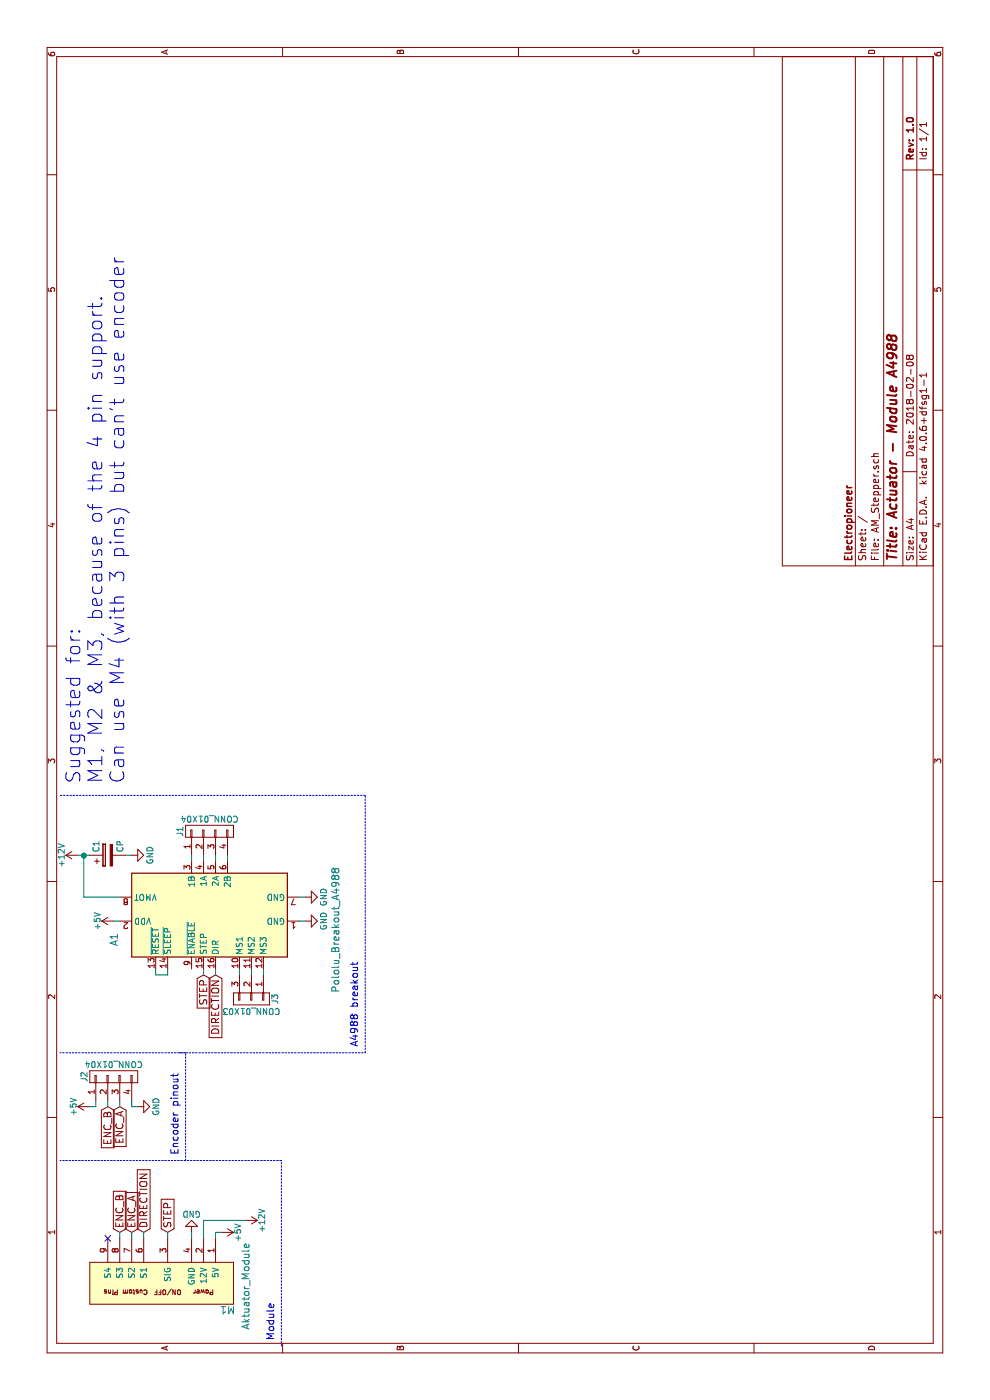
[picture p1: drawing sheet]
EESchema Schematic File Version 2
LIBS:power
LIBS:device
LIBS:transistors
LIBS:conn
LIBS:linear
LIBS:regul
LIBS:74xx
LIBS:cmos4000
LIBS:adc-dac
LIBS:memory
LIBS:xilinx
LIBS:microcontrollers
LIBS:dsp
LIBS:microchip
LIBS:analog_switches
LIBS:motorola
LIBS:texas
LIBS:intel
LIBS:audio
LIBS:interface
LIBS:digital-audio
LIBS:philips
LIBS:display
LIBS:cypress
LIBS:siliconi
LIBS:opto
LIBS:atmel
LIBS:contrib
LIBS:valves
LIBS:modules
LIBS:AM_Stepper-cache
EELAYER 25 0
EELAYER END
$Descr A4 11693 8268
encoding utf-8
Sheet 1 1
Title "Actuator - Module A4988"
Date "2018-02-08"
Rev "1.0"
Comp "Electropioneer"
Comment1 ""
Comment2 ""
Comment3 ""
Comment4 ""
$EndDescr
$Comp
L Aktuator_Module M1
U 1 1
P 800 1950
F 0 "M1" V 750 2000 60  0000 C CNN
F 1 "Aktuator_Module" H 950 1850 60  0000 C CNN
F 2 "Aktuator_Module:Aktuator_Module" H 800 1950 60  0001 C CNN
F 3 "" H 800 1950 60  0001 C CNN
	1    800  1950
	1    0    0    -1  
$EndComp
$Comp
L +5V #PWR2
U 1 1
P 1400 1850
F 0 "#PWR2" H 1400 1700 50  0001 C CNN
F 1 "+5V" H 1400 1990 50  0000 C CNN
F 2 "" H 1400 1850 50  0001 C CNN
F 3 "" H 1400 1850 50  0001 C CNN
	1    1400 1850
	-1   0    0    1   
$EndComp
$Comp
L +12V #PWR3
U 1 1
P 1500 2050
F 0 "#PWR3" H 1500 1900 50  0001 C CNN
F 1 "+12V" H 1500 2190 50  0000 C CNN
F 2 "" H 1500 2050 50  0001 C CNN
F 3 "" H 1500 2050 50  0001 C CNN
	1    1500 2050
	-1   0    0    1   
$EndComp
$Comp
L GND #PWR1
U 1 1
P 1400 1600
F 0 "#PWR1" H 1400 1350 50  0001 C CNN
F 1 "GND" H 1400 1450 50  0000 C CNN
F 2 "" H 1400 1600 50  0001 C CNN
F 3 "" H 1400 1600 50  0001 C CNN
	1    1400 1600
	0    -1   -1   0   
$EndComp
Text GLabel 1400 1400 2    60   Input ~ 0
STEP
Text GLabel 1400 1200 2    60   Input ~ 0
DIRECTION
Text GLabel 1400 1100 2    60   Input ~ 0
ENC_A
Text GLabel 1400 1000 2    60   Input ~ 0
ENC_B
$Comp
L Pololu_Breakout_A4988 A1
U 1 1
P 4000 1700
F 0 "A1" H 3900 2450 60  0000 R CNN
F 1 "Pololu_Breakout_A4988" H 4450 600 60  0000 R CNN
F 2 "Modules:Pololu_Breakout-16_15.2x20.3mm" H 4275 950 60  0001 L CNN
F 3 "" H 4100 1400 60  0001 C CNN
	1    4000 1700
	1    0    0    -1  
$EndComp
Text GLabel 3550 1800 0    60   Input ~ 0
DIRECTION
Text GLabel 3550 1700 0    60   Input ~ 0
STEP
Wire Wire Line
	1400 1850 1400 1800
Wire Wire Line
	1400 1800 1350 1800
Wire Wire Line
	1350 1700 1500 1700
Wire Wire Line
	1500 1700 1500 2050
Wire Wire Line
	1350 1600 1400 1600
Wire Wire Line
	1350 1400 1400 1400
Wire Wire Line
	1350 1200 1400 1200
Wire Wire Line
	1350 1100 1400 1100
Wire Wire Line
	1350 1000 1400 1000
Wire Wire Line
	3600 1300 3550 1300
Wire Wire Line
	3550 1300 3550 1400
Wire Wire Line
	3550 1400 3600 1400
Wire Wire Line
	3550 1700 3600 1700
Wire Wire Line
	3550 1800 3600 1800
$Comp
L +5V #PWR6
U 1 1
P 4000 950
F 0 "#PWR6" H 4000 800 50  0001 C CNN
F 1 "+5V" H 4000 1090 50  0000 C CNN
F 2 "" H 4000 950 50  0001 C CNN
F 3 "" H 4000 950 50  0001 C CNN
	1    4000 950 
	1    0    0    -1  
$EndComp
$Comp
L +12V #PWR9
U 1 1
P 4550 650
F 0 "#PWR9" H 4550 500 50  0001 C CNN
F 1 "+12V" H 4550 790 50  0000 C CNN
F 2 "" H 4550 650 50  0001 C CNN
F 3 "" H 4550 650 50  0001 C CNN
	1    4550 650 
	1    0    0    -1  
$EndComp
$Comp
L CONN_01X04 J1
U 1 1
P 4750 1750
F 0 "J1" H 4750 2000 50  0000 C CNN
F 1 "CONN_01X04" V 4850 1750 50  0000 C CNN
F 2 "Connectors_JST:JST_EH_B04B-EH-A_04x2.50mm_Straight" H 4750 1750 50  0001 C CNN
F 3 "" H 4750 1750 50  0001 C CNN
	1    4750 1750
	1    0    0    -1  
$EndComp
Wire Wire Line
	4500 1600 4550 1600
Wire Wire Line
	4500 1700 4550 1700
Wire Wire Line
	4500 1800 4550 1800
Wire Wire Line
	4500 1900 4550 1900
Wire Wire Line
	4200 700  4200 1000
Wire Wire Line
	4000 950  4000 1000
$Comp
L GND #PWR7
U 1 1
P 4000 2550
F 0 "#PWR7" H 4000 2300 50  0001 C CNN
F 1 "GND" H 4000 2400 50  0000 C CNN
F 2 "" H 4000 2550 50  0001 C CNN
F 3 "" H 4000 2550 50  0001 C CNN
	1    4000 2550
	1    0    0    -1  
$EndComp
$Comp
L GND #PWR8
U 1 1
P 4200 2550
F 0 "#PWR8" H 4200 2300 50  0001 C CNN
F 1 "GND" H 4200 2400 50  0000 C CNN
F 2 "" H 4200 2550 50  0001 C CNN
F 3 "" H 4200 2550 50  0001 C CNN
	1    4200 2550
	1    0    0    -1  
$EndComp
Wire Wire Line
	4000 2500 4000 2550
Wire Wire Line
	4200 2500 4200 2550
$Comp
L CP C1
U 1 1
P 4550 900
F 0 "C1" H 4575 1000 50  0000 L CNN
F 1 "CP" H 4575 800 50  0000 L CNN
F 2 "Capacitors_SMD:CP_Elec_5x4.5" H 4588 750 50  0001 C CNN
F 3 "" H 4550 900 50  0001 C CNN
	1    4550 900 
	1    0    0    -1  
$EndComp
Wire Wire Line
	4200 700  4550 700 
Wire Wire Line
	4550 650  4550 750 
Connection ~ 4550 700 
Wire Wire Line
	4550 1050 4550 1100
$Comp
L GND #PWR10
U 1 1
P 4550 1100
F 0 "#PWR10" H 4550 850 50  0001 C CNN
F 1 "GND" H 4550 950 50  0000 C CNN
F 2 "" H 4550 1100 50  0001 C CNN
F 3 "" H 4550 1100 50  0001 C CNN
	1    4550 1100
	1    0    0    -1  
$EndComp
NoConn ~ 1350 900 
$Comp
L CONN_01X04 J2
U 1 1
P 2700 950
F 0 "J2" H 2700 1200 50  0000 C CNN
F 1 "CONN_01X04" V 2800 950 50  0000 C CNN
F 2 "Pin_Headers:Pin_Header_Straight_1x04_Pitch2.54mm" H 2700 950 50  0001 C CNN
F 3 "" H 2700 950 50  0001 C CNN
	1    2700 950 
	1    0    0    -1  
$EndComp
$Comp
L +5V #PWR4
U 1 1
P 2450 750
F 0 "#PWR4" H 2450 600 50  0001 C CNN
F 1 "+5V" H 2450 890 50  0000 C CNN
F 2 "" H 2450 750 50  0001 C CNN
F 3 "" H 2450 750 50  0001 C CNN
	1    2450 750 
	1    0    0    -1  
$EndComp
$Comp
L GND #PWR5
U 1 1
P 2450 1150
F 0 "#PWR5" H 2450 900 50  0001 C CNN
F 1 "GND" H 2450 1000 50  0000 C CNN
F 2 "" H 2450 1150 50  0001 C CNN
F 3 "" H 2450 1150 50  0001 C CNN
	1    2450 1150
	1    0    0    -1  
$EndComp
Text GLabel 2450 1000 0    60   Input ~ 0
ENC_A
Text GLabel 2450 900  0    60   Input ~ 0
ENC_B
Wire Wire Line
	2450 750  2450 800 
Wire Wire Line
	2450 800  2500 800 
Wire Wire Line
	2450 900  2500 900 
Wire Wire Line
	2450 1000 2500 1000
Wire Wire Line
	2450 1150 2450 1100
Wire Wire Line
	2450 1100 2500 1100
$Comp
L CONN_01X03 J3
U 1 1
P 3350 2100
F 0 "J3" H 3350 2300 50  0000 C CNN
F 1 "CONN_01X03" V 3450 2100 50  0000 C CNN
F 2 "Connectors:GS3" H 3350 2100 50  0001 C CNN
F 3 "" H 3350 2100 50  0001 C CNN
	1    3350 2100
	-1   0    0    1   
$EndComp
Wire Wire Line
	3550 2000 3600 2000
Wire Wire Line
	3550 2100 3600 2100
Wire Wire Line
	3550 2200 3600 2200
Wire Notes Line
	450  2350 2000 2350
Wire Notes Line
	2000 2350 2000 500 
Wire Notes Line
	2000 1550 2900 1550
Wire Notes Line
	2900 1550 2900 500 
Wire Notes Line
	2900 1500 2900 3050
Wire Notes Line
	2900 3050 5050 3050
Wire Notes Line
	5050 3050 5050 500 
Text Notes 500  2300 0    60   ~ 0
Module\n
Text Notes 2050 1500 0    60   ~ 0
Encoder pinout
Text Notes 2950 3000 0    60   ~ 0
A4988 breakout
Text Notes 5150 1050 0    118  ~ 0
Suggested for:\nM1, M2 & M3, because of the 4 pin support.\nCan use M4 (with 3 pins) but can't use encoder
$EndSCHEMATC
